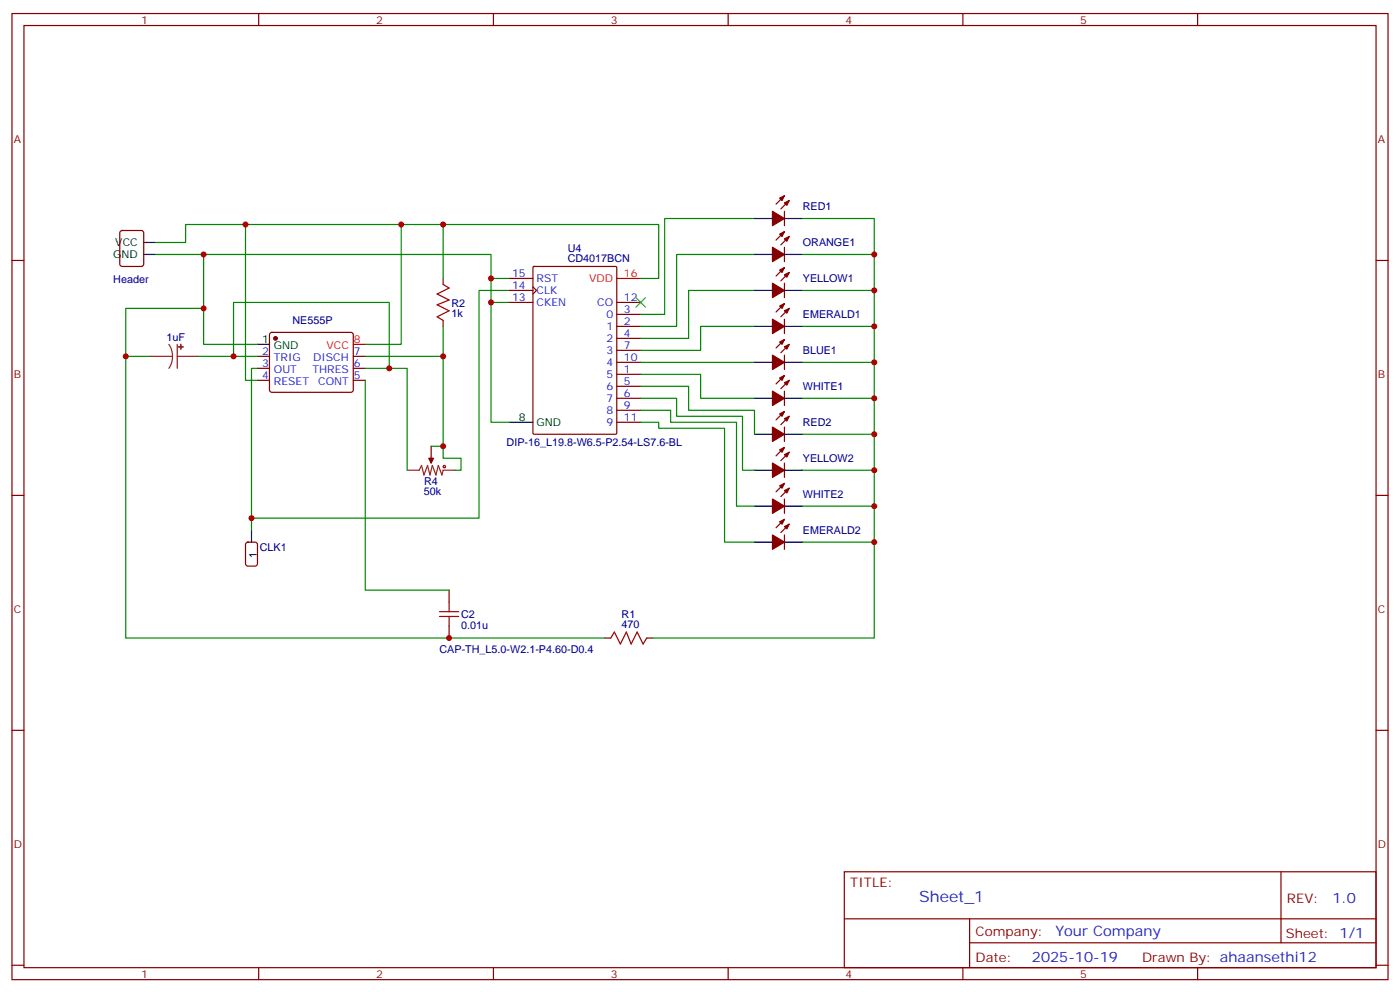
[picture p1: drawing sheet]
<svg xmlns="http://www.w3.org/2000/svg" width="412mm" height="292mm" viewBox="0 0 412 292" stroke-linecap="round" stroke-linejoin="round" font-family="sans-serif">
<g fill="none" stroke="#870000" stroke-width=".35">
<path d="M3.5 4h405.4v284.3h-405.4zM7.1 7.5h398.2v277.3h-398.2zM76.2 4v3.5M145.3 4v3.5M214.5 4v3.5M283.6 4v3.5M352.8 4v3.5M231.1 57.6l-2.5 2.5M232.5 59l-2.5 2.5M3.5 76.7h3.6M35.5 68l.5-.2h5.6l.7 .5v9.4l-.4 .7h-5.9l-.7-.4v-9.5zM157 78.6l.3-.2h24l.3 .2 .1 48.9-.2 .3h-24.2l-.3-.2z"/>
<path d="M231.1 62.2v4.2M231.1 72.8v4.2M231.1 68.2l-2.5 2.5M231.1 78.8l-2.5 2.4M232.5 69.6l-2.5 2.5M405.3 76.7h3.6M79.6 98l.5-.2h23.3l.5 .2 .2 .5-.1 16.5-.6 .5-23.6-.1-.4-.6v-16.3zM130.5 82v1.7M130.5 94.3v1.8M149.9 89h7.1M149.9 82h7.1M149.9 85.5h7.1"/>
<path d="M157 84.4l1 1.1-1 1M181.7 96.1h7M181.7 92.5h7M181.7 99.6h7M181.7 89h7M231.1 83.4v4.2M231.1 93.9v4.3M231.1 89.4l-2.5 2.4M231.1 99.9l-2.5 2.5M232.5 90.8l-2.5 2.4M232.5 80.2l-2.5 2.5M75.8 104.9h3.6"/>
<path d="M75.8 108.4h3.6M75.8 111.9h3.6M104.1 104.9h3.5M104.1 108.4h3.5M104.1 111.9h3.5M181.7 110.2h7M181.7 113.7h7M181.7 117.2h7M181.7 103.1h7M181.7 106.6h7M231.1 104.5v4.3M231.1 115.1v4.2"/>
<path d="M231.1 110.5l-2.5 2.5M232.5 111.9l-2.5 2.5M232.5 101.4l-2.5 2.4M127 131.3v3.6M181.7 120.8h7M181.7 124.3h7M231.1 125.7v4.2M231.1 136.3v4.2M231.1 121.1l-2.5 2.5M231.1 131.7l-2.5 2.5M232.5 122.5l-2.5 2.5M232.5 133.1l-2.5 2.5"/>
<path d="M3.5 145.8h3.6M231.1 146.9v4.2M231.1 157.4v4.3M231.1 142.3l-2.5 2.4M231.1 152.9l-2.5 2.4M232.5 143.7l-2.5 2.5M232.5 154.3l-2.5 2.4M405.3 145.8h3.6M132.3 173.7v3.5M132.3 184.3v3.5M178.2 187.8h1.7M190.5 187.8h1.8"/>
<path d="M3.5 214.9h3.6M405.3 214.9h3.6M248.7 256.6h156.6v28.2h-156.6zM377.3 256.6v20.9M248.7 270.4h156.5M285.6 277.5h119.6M285.6 270.4v14.1M3.5 284.1h3.6M76.2 284.8v3.5M145.3 284.8v3.5M214.5 284.8v3.5M283.6 284.8v3.5"/>
<path d="M352.8 284.8v3.5M405.3 284.1h3.6"/>
</g>
<g fill="#870000" stroke="#870000" stroke-width=".35">
<path d="M126.3 134.9h1.4l-.7 1.4z"/>
<path d="M229.7 58.3l1.4-.7-.7 1.4z"/>
<path d="M231.1 59.7l1.4-.7-.7 1.4z"/>
<path d="M227.5 62.2l3.6 2.1-3.6 2.1z"/>
<path d="M229.7 68.9l1.4-.7-.7 1.4z"/>
<path d="M231.1 70.3l1.4-.7-.7 1.4z"/>
<path d="M227.5 72.8l3.6 2.1-3.6 2.1z"/>
<path d="M229.7 90.1l1.4-.7-.7 1.4z"/>
<path d="M231.1 91.5l1.4-.7-.7 1.4z"/>
<path d="M227.5 93.9l3.6 2.2-3.6 2.1z"/>
<path d="M229.7 79.5l1.4-.7-.7 1.4z"/>
<path d="M231.1 80.9l1.4-.7-.7 1.4z"/>
<path d="M227.5 83.4l3.6 2.1-3.6 2.1z"/>
<path d="M229.7 111.2l1.4-.7-.7 1.4z"/>
<path d="M231.1 112.6l1.4-.7-.7 1.4z"/>
<path d="M227.5 115.1l3.6 2.1-3.6 2.1z"/>
<path d="M229.7 100.6l1.4-.7-.7 1.5z"/>
<path d="M231.1 102.1l1.4-.7-.7 1.4z"/>
<path d="M227.5 104.5l3.6 2.1-3.6 2.2z"/>
<path d="M229.7 121.8l1.4-.7-.7 1.4z"/>
<path d="M231.1 123.2l1.4-.7-.7 1.4z"/>
<path d="M227.5 125.7l3.6 2.1-3.6 2.1z"/>
<path d="M229.7 143l1.4-.7-.7 1.4z"/>
<path d="M231.1 144.4l1.4-.7-.7 1.4z"/>
<path d="M227.5 146.9l3.6 2.1-3.6 2.1z"/>
<path d="M229.7 153.6l1.4-.7-.7 1.4z"/>
<path d="M231.1 155l1.4-.7-.7 1.4z"/>
<path d="M227.5 157.4l3.6 2.2-3.6 2.1z"/>
<path d="M229.7 132.4l1.4-.7-.7 1.4z"/>
<path d="M231.1 133.8l1.4-.7-.7 1.4z"/>
<path d="M227.5 136.3l3.6 2.1-3.6 2.1z"/>
<circle cx="81.1" cy="99.6" r=".53"/>
</g>
<g fill="none" stroke="#000" stroke-width=".35">
<path d="M42.3 74.9h3.6M42.3 71.4h3.6M222.2 74.9h5.3M222.2 64.3h5.3M231.1 74.9h5.3M231.1 64.3h5.3M222.2 96.1h5.3M222.2 85.5h5.3M231.1 96.1h5.3M231.1 85.5h5.3M75.8 101.4h3.6M222.2 117.2h5.3"/>
<path d="M222.2 106.6h5.3M231.1 117.2h5.3M231.1 106.6h5.3M149.9 124.3h7.1M222.2 127.8h5.3M222.2 138.4h5.3M231.1 127.8h5.3M231.1 138.4h5.3M74.1 156v3.6M222.2 149h5.3M222.2 159.6h5.3M231.1 149h5.3"/>
<path d="M231.1 159.6h5.3"/>
</g>
<path d="M181.7 82h7M104.1 101.4h3.5" fill="none" stroke="#f00" stroke-width=".35"/>
<path d="M44.1 104.9h6.7M49.7 101.4l.9 1.6 .2 1.9M50.8 104.9l-.2 1.8-.9 1.7M52.2 104.9h6M52.2 101.4v7M119.9 138.4h3.6l.7-1.4 .7 2.8 1-2.8 .7 2.8 .8-2.8 1 2.8 .7-2.8 1.1 2.8 .3-1.4h3.6M127 134.9v1.4" fill="none" stroke="#8c2424" stroke-width=".35"/>
<g fill="#8c2424" stroke="#8c2424" stroke-width=".35">
<path d="M53.2 101.4l.1 1.4z"/>
<path d="M52.6 102.1h1.4z"/>
</g>
<g fill="none" stroke="#a10000" stroke-width=".35">
<path d="M130.5 83.7l1.8 1.1-3.5 1.7 3.5 1.8-3.5 1.4 3.5 1.8-3.5 1.7 1.7 1.1M132.3 177.2v2.8M129.5 180h5.6M129.5 181.4h5.6M132.3 181.4v2.9M179.9 187.8l1.1-1.8 1.7 3.5 1.8-3.5 1.4 3.5 1.8-3.5 1.7 3.5 1.1-1.7"/>
<circle cx="130.9" cy="137.3" r=".35"/>
</g>
<path d="M72.6 159.8l.4-.2h2.1l.7 .4v5.9l-.4 .7h-2.4l-.6-.4-.1-5.9z" fill="none" stroke="#900" stroke-width=".35"/>
<path d="M187.3 87.6l2.8 2.8M190.1 87.6l-2.8 2.8" fill="none" stroke="#3c3" stroke-width=".35"/>
<g fill="none" stroke="#008700" stroke-width=".35">
<path d="M45.9 71.4h8.8v-5.3h17.6v45.8h3.5M45.9 74.9h98.7v7.1h5.3M60 74.9v26.5h15.8M72.3 66.1h121.7v15.9h-5.3M118.2 66.1v35.3h-10.6M130.5 66.1v15.9M222.2 64.3h-26.4v28.2h-7.1M222.2 74.9h-22.9v21.2h-10.6M236.4 64.3h21.1v123.5h-65.2M236.4 74.9h21.1M60 90.8h-23v14.1h7.1M130.5 96.1v38.8h5.3v3.5h-1.7"/>
<path d="M144.6 82v42.3h5.3M144.6 89h5.3M149.9 85.5h-8.8v67h-67M222.2 85.5h-19.4v14.1h-14.1M222.2 96.1h-15.8v7h-17.7M236.4 85.5h21.1M236.4 96.1h21.1M37 104.9v82.9h141.2M58.2 104.9h17.6M68.8 104.9v-15.9h45.9v19.4M75.8 108.4h-1.7v47.6M107.6 108.4h12.3v30"/>
<path d="M107.6 111.9v61.8h24.7M107.6 104.9h22.9M188.7 110.2h17.7v7h15.8M188.7 113.7h14.1v7.1h19.4v7M188.7 117.2h10.6v5.3h19.4v15.9h3.5M188.7 106.6h33.5M236.4 106.6h21.1M236.4 117.2h21.1M127 131.3h3.5M188.7 120.8h8.9v3.5h19.4v24.7h5.2M188.7 124.3h5.3v1.7h19.4v33.6h8.8M236.4 127.8h21.1"/>
<path d="M236.4 138.4h21.1M236.4 149h21.1M236.4 159.6h21.1"/>
</g>
<g fill="#c00">
<circle cx="72.3" cy="66.1" r=".88"/>
<circle cx="144.6" cy="82" r=".88"/>
<circle cx="60" cy="74.9" r=".88"/>
<circle cx="60" cy="90.8" r=".88"/>
<circle cx="144.6" cy="89" r=".88"/>
<circle cx="37" cy="104.9" r=".88"/>
<circle cx="132.3" cy="187.8" r=".88"/>
<circle cx="257.5" cy="74.9" r=".88"/>
<circle cx="257.5" cy="85.5" r=".88"/>
<circle cx="257.5" cy="96.1" r=".88"/>
<circle cx="257.5" cy="106.6" r=".88"/>
<circle cx="257.5" cy="117.2" r=".88"/>
<circle cx="257.5" cy="127.8" r=".88"/>
<circle cx="257.5" cy="138.4" r=".88"/>
<circle cx="257.5" cy="149" r=".88"/>
<circle cx="257.5" cy="159.6" r=".88"/>
<circle cx="118.2" cy="66.1" r=".88"/>
<circle cx="68.8" cy="104.9" r=".88"/>
<circle cx="114.7" cy="108.4" r=".88"/>
<circle cx="74.1" cy="152.5" r=".88"/>
<circle cx="130.5" cy="66.1" r=".88"/>
<circle cx="130.5" cy="131.3" r=".88"/>
<circle cx="130.5" cy="104.9" r=".88"/>
</g>
<text font-size="4.6" fill="#00f" x="270.8" y="265.6">Sheet_1</text>
<g font-size="4.2" fill="#00f">
<text x="392.5" y="265.8">1.0</text>
<text x="310.9" y="275.4">Your Company</text>
<text x="304" y="283.2">2025-10-19</text>
</g>
<g font-size="3.9" fill="#800">
<text x="250.5" y="261.2">TITLE:</text>
<text x="379.1" y="265.8">REV:</text>
<text x="287.4" y="275.4">Company:</text>
<text x="378.7" y="276">Sheet: 1/1</text>
<text x="287.4" y="283">Date:</text>
<text x="336.4" y="283.1">Drawn By: ahaansethi12</text>
</g>
<g font-size="3.2" fill="#800">
<text x="41.6" y="7">1</text>
<text x="110.8" y="7">2</text>
<text x="179.9" y="7">3</text>
<text x="249.1" y="7">4</text>
<text x="318.2" y="7">5</text>
<text x="4.1" y="42.1">A</text>
<text x="405.9" y="42.1">A</text>
<text x="4.1" y="111.2">B</text>
<text x="405.9" y="111.2">B</text>
<text x="4.1" y="180.4">C</text>
<text x="405.9" y="180.4">C</text>
<text x="4.1" y="249.5">D</text>
<text x="405.9" y="249.5">D</text>
<text x="41.6" y="287.8">1</text>
<text x="110.8" y="287.8">2</text>
<text x="179.9" y="287.8">3</text>
<text x="249.1" y="287.8">4</text>
<text x="318.2" y="287.8">5</text>
</g>
<g font-size="3.2" fill="#000080">
<text x="236.5" y="61.9">RED1</text>
<text x="167.2" y="77.2">CD4017BCN</text>
<text x="167.2" y="74.1">U4</text>
<text x="236.5" y="72.5">ORANGE1</text>
<text x="33.4" y="83.3">Header</text>
<text x="236.5" y="83.1">YELLOW1</text>
<text x="86.1" y="95.4">NE555P</text>
<text x="133" y="93.4">1k</text>
<text x="133" y="90.3">R2</text>
<text x="236.5" y="93.7">EMERALD1</text>
<text x="49" y="100.3">1uF</text>
<text x="236.5" y="104.3">BLUE1</text>
<text x="236.5" y="114.8">WHITE1</text>
<text x="236.5" y="125.4">RED2</text>
<text x="149.2" y="131.3">DIP-16_L19.8-W6.5-P2.54-LS7.6-BL</text>
<text x="236.5" y="136">YELLOW2</text>
<text x="124.9" y="142.6">R4</text>
<text x="124.9" y="145.8">50k</text>
<text x="236.5" y="146.6">WHITE2</text>
<text x="236.5" y="157.2">EMERALD2</text>
<text x="76.6" y="162.1">CLK1</text>
<text x="135.8" y="185.1">0.01u</text>
<text x="135.8" y="182">C2</text>
<text x="183.1" y="185">470</text>
<text x="183.1" y="181.9">R1</text>
<text x="129.5" y="192.3">CAP-TH_L5.0-W2.1-P4.60-D0.4</text>
</g>
<g font-size="3.2">
<text x="33.3" y="76">GND</text>
<text x="34" y="72.4">VCC</text>
<text x="77.2" y="101">1</text>
<text x="80.7" y="102.8">GND</text>
<text x="152.9" y="123.9">8</text>
<text x="158" y="125.3">GND</text>
<text x="75.7" y="164.1" transform="rotate(-90 75.7 164.1)">1</text>
</g>
<g font-size="3.2" fill="#00f">
<text x="150.8" y="81.6">15</text>
<text x="158" y="83">RST</text>
<text x="150.8" y="85.1">14</text>
<text x="150.8" y="88.7">13</text>
<text x="158" y="86.5">CLK</text>
<text x="183.8" y="88.7">12</text>
<text x="158" y="90.1">CKEN</text>
<text x="175.9" y="90.1">CO</text>
<text x="178.6" y="93.6">0</text>
<text x="183.8" y="95.7">2</text>
<text x="183.8" y="92.2">3</text>
<text x="178.6" y="97.1">1</text>
<text x="178.6" y="100.6">2</text>
<text x="183.8" y="99.2">4</text>
<text x="77.2" y="104.5">2</text>
<text x="80.7" y="106.3">TRIG</text>
<text x="92.2" y="106.3">DISCH</text>
<text x="104.2" y="104.5">7</text>
<text x="178.6" y="104.2">3</text>
<text x="178.6" y="107.7">4</text>
<text x="183.8" y="102.8">7</text>
<text x="183.8" y="106.3">10</text>
<text x="77.2" y="108.1">3</text>
<text x="77.2" y="111.6">4</text>
<text x="80.7" y="109.8">OUT</text>
<text x="80.7" y="113.3">RESET</text>
<text x="92" y="109.8">THRES</text>
<text x="93.7" y="113.3">CONT</text>
<text x="104.2" y="111.6">5</text>
<text x="104.2" y="108.1">6</text>
<text x="178.6" y="111.2">5</text>
<text x="183.8" y="109.8">1</text>
<text x="183.8" y="113.3">5</text>
<text x="178.6" y="114.8">6</text>
<text x="178.6" y="118.3">7</text>
<text x="183.8" y="116.9">6</text>
<text x="178.6" y="121.8">8</text>
<text x="178.6" y="125.3">9</text>
<text x="183.8" y="120.4">9</text>
<text x="183.8" y="123.9">11</text>
</g>
<g font-size="3.2" fill="#f00">
<text x="173.6" y="83">VDD</text>
<text x="183.8" y="81.6">16</text>
<text x="104.2" y="101">8</text>
<text x="96.2" y="102.8">VCC</text>
</g>
</svg>
